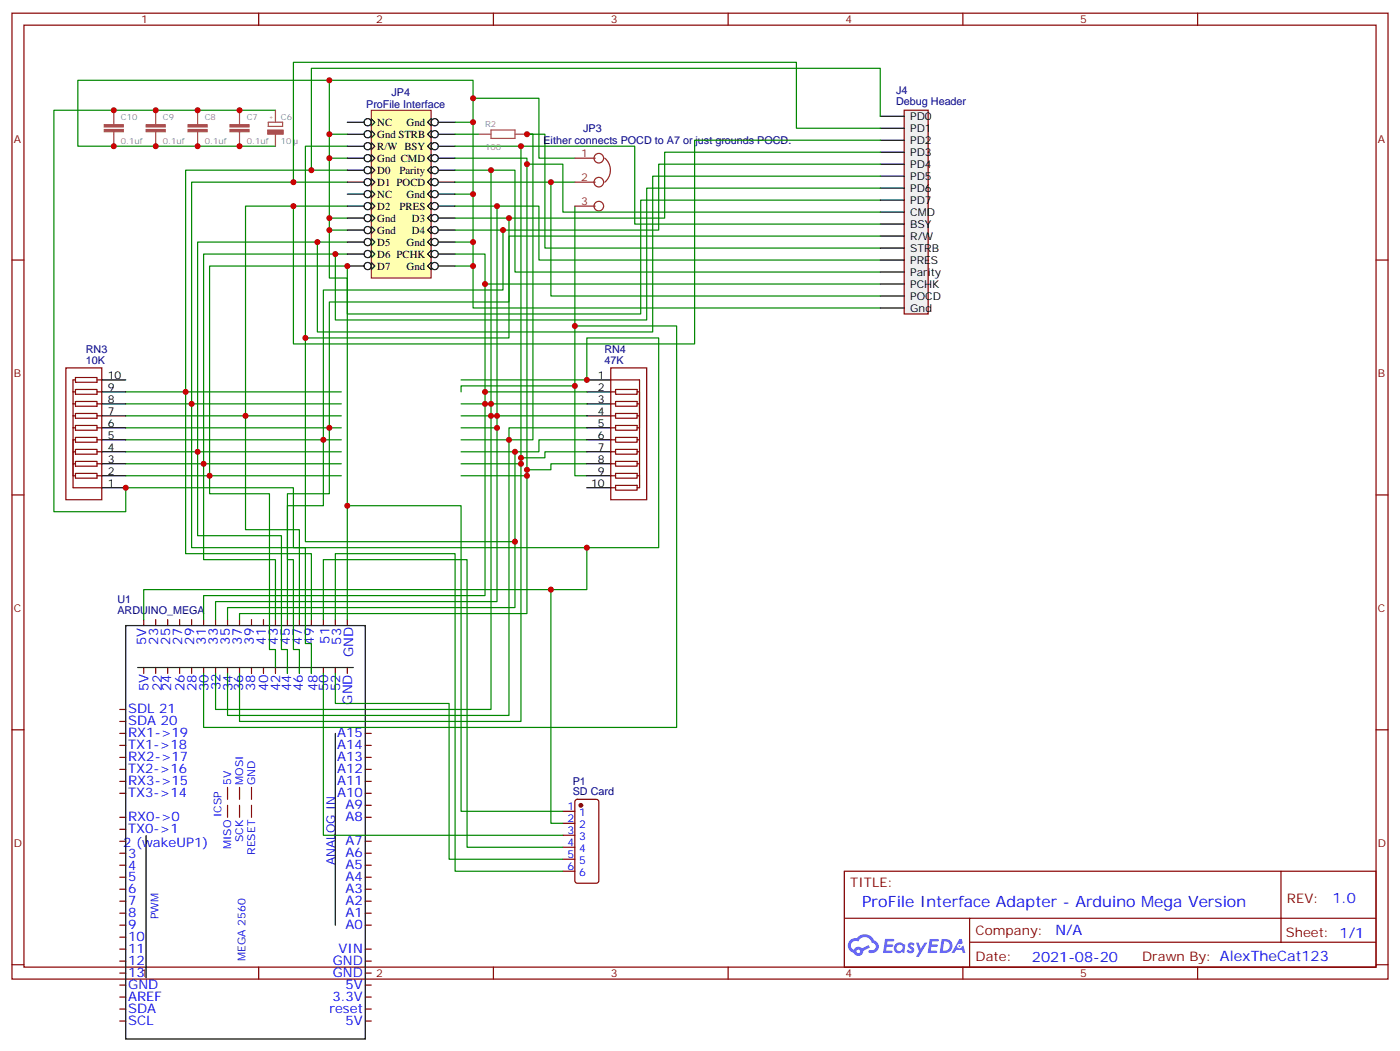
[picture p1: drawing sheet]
# EasyEDA schematic ArduinoFile Schematic.json
TITLE: ProFile Interface Adapter - Arduino Mega Version; REV: 1.0; Date: 2021-08-20; Sheet: 1/1; Drawn By: AlexTheCat123; Company: N/A

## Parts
C6  10µ  [E2-5]
C7  0.1uf  [C050-025X075]
C8  0.1uf  [C050-025X075]
C9  0.1uf  [C050-025X075]
C10  0.1uf  [C050-025X075]
J4  Debug Header  [HDR-17X1/2.54]
JP3  Either connects POCD to A7 or just grounds POCD.  [1X03]
JP4  ProFile Interface  [IDC26]
P1  SD Card  [HDR-TH_6P-P2.54-V-F]
R2  100  [0204/7]
RN3  10K  [SIP-10]
RN4  47K  [SIP-10]
U1  ARDUINO_MEGA  [ARDUINO_MEGA2560]

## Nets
Net-(C6-+): C6.+ C7.1 C8.1 C9.1 C10.1 P1.2 RN3.1 RN4.1 U1.5V..(5V)
Net-(C6--): C6.- C7.2 C8.2 C9.2 C10.2 J4.17(Gnd) JP3.1 JP4.2(Gnd) JP4.3(Gnd) JP4.7(Gnd) JP4.14(Gnd) JP4.17(Gnd) JP4.19(Gnd) JP4.22(Gnd) JP4.26(Gnd) P1.1 U1.GND
Net-(J4-1): J4.1(PD0) JP4.9(D0) RN3.9 U1.56(49)
Net-(J4-2): J4.2(PD1) JP4.11(D1) RN3.8 U1.55(48)
Net-(J4-3): J4.3(PD2) JP4.15(D2) RN3.7 U1.54(47)
Net-(J4-4): J4.4(PD3) JP4.18(D3) RN3.6 U1.53(46)
Net-(J4-5): J4.5(PD4) JP4.20(D4) RN3.5 U1.52(45)
Net-(J4-6): J4.6(PD5) JP4.21(D5) RN3.4 U1.51(44)
Net-(J4-7): J4.7(PD6) JP4.23(D6) RN3.3 U1.50(43)
Net-(J4-8): J4.8(PD7) JP4.25(D7) RN3.2
Net-(J4-9): J4.9(CMD) JP4.8(CMD) RN4.8 U1.44(37)
Net-(J4-10): J4.10(BSY) JP4.6(BSY) RN4.7 U1.43(36)
Net-(J4-11): J4.11(R/W) JP4.5(R/W) RN4.6 U1.42(35)
Net-(J4-12): J4.12(STRB) R2.2 RN4.5 U1.41(34)
Net-(J4-13): J4.13(PRES) JP4.16(PRES) RN4.4 U1.40(33)
Net-(J4-14): J4.14(Parity) JP4.10(Parity) RN4.3 U1.39(32)
Net-(J4-15): J4.15(PCHK) JP4.24(PCHK) RN4.2 U1.38(31)
Net-(J4-16): J4.16(POCD) JP3.2 JP4.12(POCD)
Net-(JP3-3): JP3.3(2) RN4.9 U1.37(30)
Net-(JP4-4): JP4.4(STRB) R2.1
Net-(P1-3): P1.3 U1.57(50)
Net-(P1-4): P1.4 U1.58(51)
Net-(P1-5): P1.5 U1.59(52)
Net-(P1-6): P1.6 U1.60(53)

Not connected (* = marked no-connect by the designer): JP4 1(NC) 13(NC); RN3 10(9); RN4 10(9); U1 3(AREF) 5(13) 5V 5V.(5V) 5V...(5V) 5VICSP(5V) 6(12) 7(11) 8(10) 9 10(8) 11(7) 12(6) 13(5) 14(4) 15(3) 16(2 (wakeUP1)) 17(TX0-&gt;1) 18(RX0-&gt;0) 19(TX3-&gt;14) 20(RX3-&gt;15) 21(TX2-&gt;16) 22(RX2-&gt;17) 23(TX1-&gt;18) 24(RX1-&gt;19) 29(22) 30(23) 31(24) 32(25) 33(26) 34(27) 35(28) 36(29) 45(38) 46(39) 47(40) 48(41) 49(42) 63(A15) 64(A14) 65(A13) 66(A12) 67(A11) 68(A10) 69(A9) 70(A8) 71(A7) 72(A6) 73(A5) 74(A4) 75(A3) 76(A2) 77(A1) 78(A0) 83(3.3V) 84(reset) 86(MISO) 87(SCK) 88(RESET) 90(MOSI) SCL SCL2(SDL 21) SDA SDA2(SDA 20) VIN
